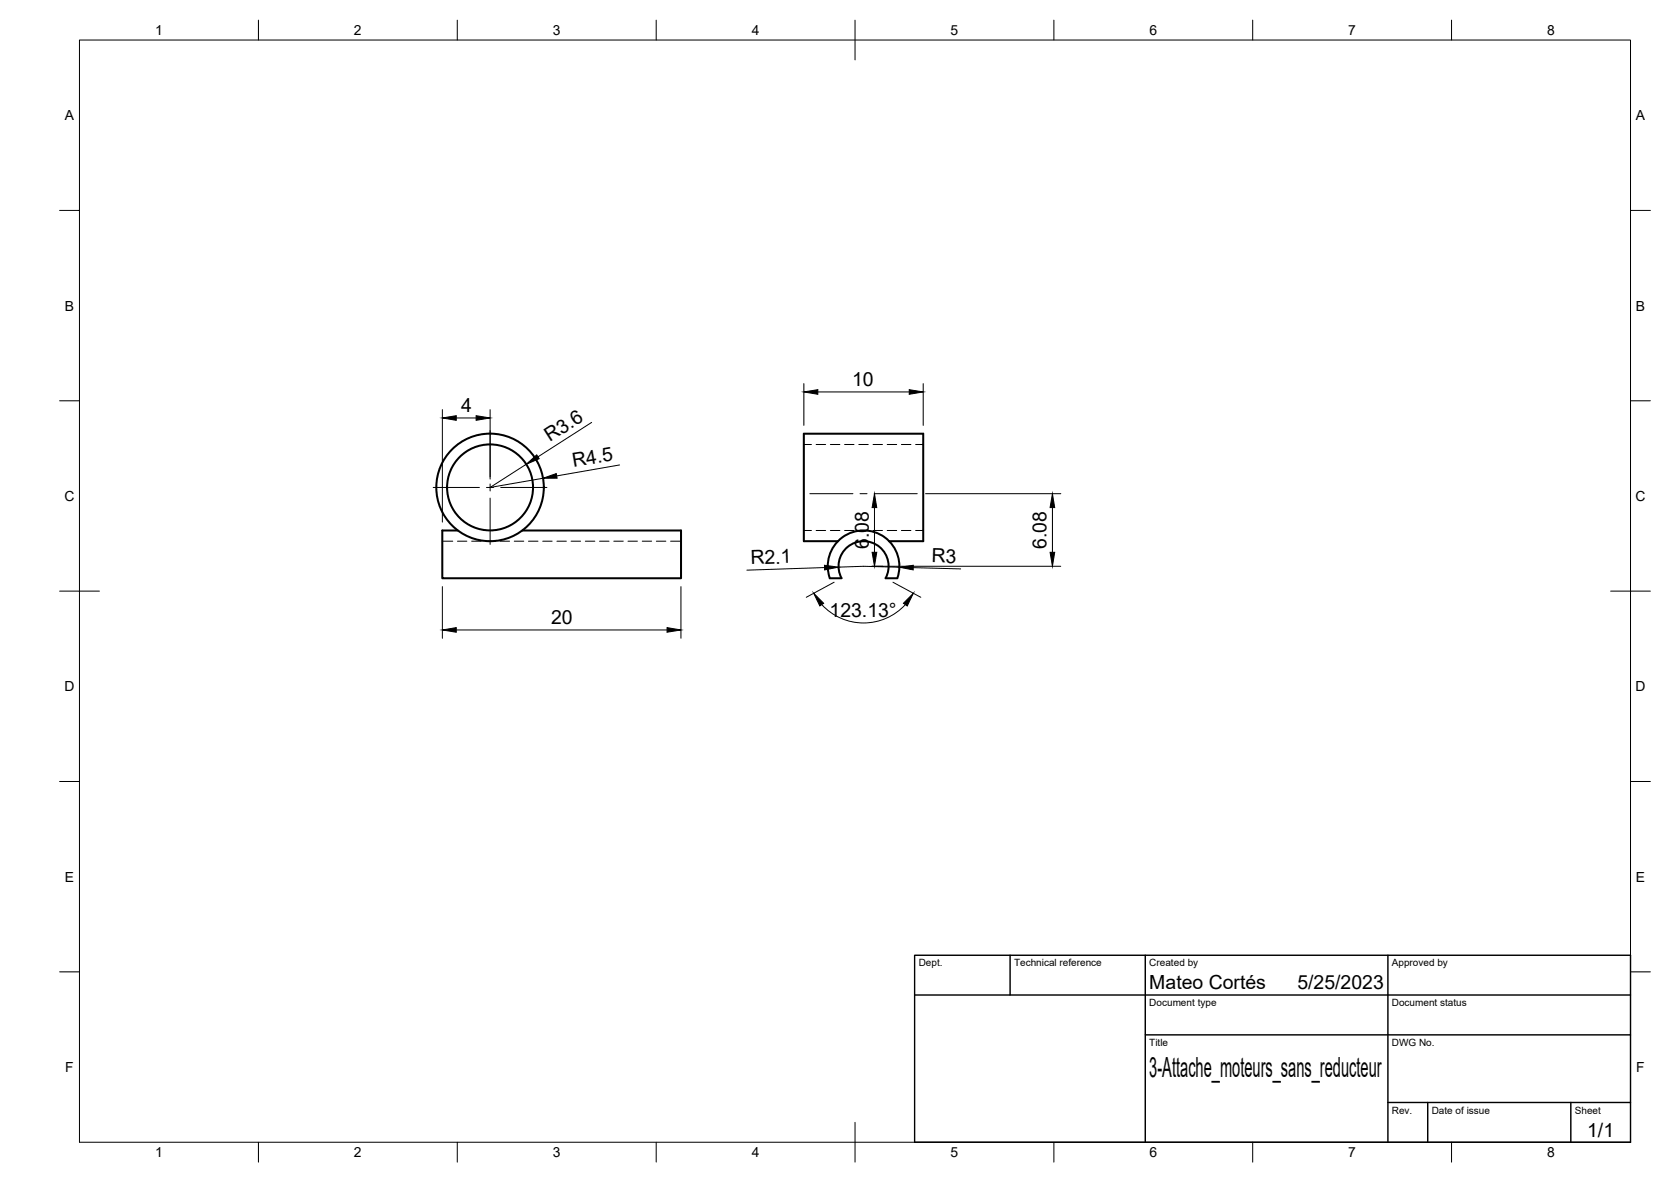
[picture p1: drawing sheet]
<svg xmlns="http://www.w3.org/2000/svg" width="420mm" height="297mm" viewBox="0 0 420 297" stroke-linecap="round" stroke-linejoin="round" font-family="sans-serif">
<!-- layer: Visible -->
<g fill="none" stroke="#000" stroke-width=".51">
<path d="M115.1 133.3h-3.9v12h60v-12h-39.9M210.7 136h-8.6v-27h30v27h-8.5M208.6 145.3h3M208.6 145.3a9 9 0 0 1 8.5-12 9 9 0 0 1 8.5 12h-2.9M222.7 145.3a6.3 6.3 0 0 0-5.6-9.3 6.3 6.3 0 0 0-5.5 9.3"/>
<circle cx="123.2" cy="122.5" r="13.5"/>
<circle cx="123.2" cy="122.5" r="10.8"/>
</g>
<!-- layer: Hidden -->
<g fill="none" stroke="#000" stroke-width=".25">
<path d="M202.1 111.7h1.9M205.2 111.7h2.4M208.8 111.7h2.4M212.4 111.7h2.3M215.9 111.7h2.4M219.5 111.7h2.4M223.1 111.7h2.4M226.7 111.7h2.3M230.2 111.7h1.9M111.2 136h2.6M115 136h2.4M118.6 136h2.4"/>
<path d="M122.2 136h2.3M125.7 136h2.4M129.3 136h2.4M132.9 136h2.4M136.5 136h2.3M140 136h2.4M143.6 136h2.4M147.2 136h2.4M150.7 136h2.4M154.3 136h2.4M157.9 136h2.4M161.5 136h2.4"/>
<path d="M165 136h2.4M168.6 136h2.6M202.1 133.3h1.9M205.2 133.3h2.4M208.8 133.3h2.4M212.4 133.3h2.3M215.9 133.3h2.4M219.5 133.3h2.4M223.1 133.3h2.4M226.7 133.3h2.3M230.2 133.3h1.9"/>
</g>
<!-- layer: BORDER -->
<g fill="none" stroke="#000" stroke-width=".25">
<path d="M20 10.1h390v276.9h-390zM65 5.1v5M115 5.1v5M165 5.1v5M215 5.1v10M265 5.1v5M315 5.1v5M365 5.1v5M15 52.9h5M410 52.9h5M15 100.7h5M410 100.7h5"/>
<path d="M15 148.6h10M405 148.6h10M15 196.4h5M410 196.4h5M15 244.2h5M410 244.2h5M65 287v5M115 287v5M165 287v5M215 282.1v9.9M265 287v5M315 287v5"/>
<path d="M365 287v5"/>
</g>
<!-- layer: TITLEBLOCK -->
<path d="M230 240.1h180v46.9h-180zM230 250h180M254 240.1v9.9M288 240.1v46.9M349 240.1v46.9M288 260.1h122M349 277.1h61M359 277.1v9.9M395 277.1v9.9" fill="none" stroke="#000" stroke-width=".36"/>
<!-- layer: FD_Dimensions -->
<g fill="none" stroke="#000" stroke-width=".25">
<path d="M202.1 96.4v10.5M205.6 98.5h23M232.1 96.4v10.5M111.2 102.9v28.3M114.7 105h5M123.2 102.9v17.5M132.3 116.7l-9.1 5.8 13.3-2.3M148.8 106.2l-13.5 8.6M155.8 116.8l-15.8 2.8M219.9 127.6v11.2M232.7 124.1h34M264.6 127.6v11.2"/>
<path d="M111.2 147.4v13M114.7 158.3h53M171.2 147.4v13M206.6 151.9a14.3 14.3 0 0 0 21 0M207.3 142.6l-19.5 .7M209.7 146.3l-7 3.8M210.8 142.5l6.3-.2 9 .2M219.2 142.3h47.5M224.5 146.3l7 3.8M229.6 142.6l12 .4"/>
</g>
<g fill="#000" stroke="#000" stroke-width=".25">
<path d="M202.1 98.5l3.5-.6v1.2zM228.6 97.9l3.5 .6-3.5 .6zM111.2 105l3.5-.5v1.1zM119.7 104.5l3.5 .5-3.5 .6zM132.3 116.7l2.7-2.4 .6 1zM136.5 120.2l3.4-1.2 .2 1.2zM219.3 138.8h1.2l-.6 3.5zM219.9 124.1l.6 3.5h-1.2zM264 138.8h1.2l-.6 3.5zM264.6 124.1l.6 3.5h-1.2zM111.2 158.3l3.5-.6v1.2zM167.7 157.7l3.5 .6-3.5 .6z"/>
<path d="M204.6 149.1l2.5 2.5-1 .7zM207.3 142.1l3.5 .4-3.5 .7zM229.7 149.1l-1.6 3.2-.9-.7zM226.1 142.5l3.5-.4v1.1z"/>
</g>
<!-- layer: Smart Centers -->
<path d="M123.2 108.2v11.6M108.9 122.5h11.6M122.3 122.5h1.8M123.2 121.6v1.8M123.2 125.2v11.6M125.9 122.5h11.6M203.6 124.1h10.9M216.2 124.1h1.8M219.8 124.1h10.8" fill="none" stroke="#000" stroke-width=".25"/>
<text font-size="7" x="289" y="270.6">3-Attache_moteurs_sans_reducteur</text>
<g font-size="4.9">
<text x="214.3" y="97.1">10</text>
<text x="116" y="103.6">4</text>
<text x="138.3" y="111.1" transform="rotate(-33 138.3 111.1)">R3.6</text>
<text x="144.2" y="117.4" transform="rotate(-10 144.2 117.4)">R4.5</text>
<text x="218.4" y="137.9" transform="rotate(-90 218.4 137.9)">6.08</text>
<text x="263.2" y="137.9" transform="rotate(-90 263.2 137.9)">6.08</text>
<text x="188.8" y="141.8" transform="rotate(-2 188.8 141.8)">R2.1</text>
<text x="234.2" y="141.3" transform="rotate(2 234.2 141.3)">R3</text>
<text x="208.6" y="155.1">123.13°</text>
<text x="138.6" y="156.9">20</text>
<text x="289" y="248.5">Mateo Cortés</text>
<text x="326.2" y="248.5">5/25/2023</text>
<text x="399.1" y="285.7">1/1</text>
</g>
<g font-size="3.5">
<text x="39" y="8.8">1</text>
<text x="89" y="8.8">2</text>
<text x="139" y="8.8">3</text>
<text x="189" y="8.8">4</text>
<text x="239" y="8.8">5</text>
<text x="289" y="8.8">6</text>
<text x="339" y="8.8">7</text>
<text x="389" y="8.8">8</text>
<text x="16.3" y="30.2">A</text>
<text x="411.3" y="30.2">A</text>
<text x="16.3" y="78">B</text>
<text x="411.3" y="78">B</text>
<text x="16.2" y="125.9">C</text>
<text x="411.2" y="125.9">C</text>
<text x="16.2" y="173.7">D</text>
<text x="411.2" y="173.7">D</text>
<text x="16.3" y="221.6">E</text>
<text x="411.3" y="221.6">E</text>
<text x="16.4" y="269.4">F</text>
<text x="411.4" y="269.4">F</text>
<text x="39" y="290.8">1</text>
<text x="89" y="290.8">2</text>
<text x="139" y="290.8">3</text>
<text x="189" y="290.8">4</text>
<text x="239" y="290.8">5</text>
<text x="289" y="290.8">6</text>
<text x="339" y="290.8">7</text>
<text x="389" y="290.8">8</text>
</g>
<g font-size="2.5">
<text x="231" y="242.9">Dept.</text>
<text x="255" y="242.9">Technical reference</text>
<text x="289" y="242.9">Created by</text>
<text x="350" y="242.9">Approved by</text>
<text x="289" y="252.8">Document type</text>
<text x="350" y="252.8">Document status</text>
<text x="289" y="262.9">Title</text>
<text x="350" y="262.9">DWG No.</text>
<text x="350" y="279.9">Rev.</text>
<text x="360" y="279.9">Date of issue</text>
<text x="396" y="279.9">Sheet</text>
</g>
</svg>
